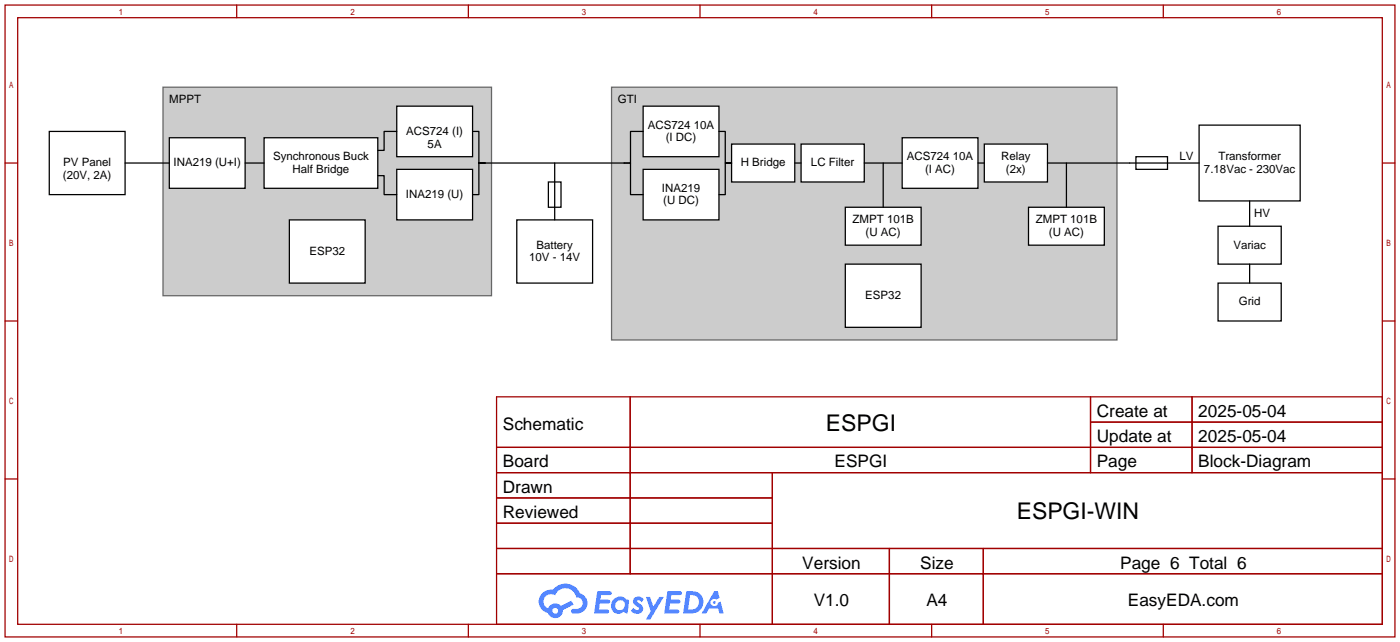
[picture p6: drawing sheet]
<svg xmlns="http://www.w3.org/2000/svg" width="281mm" height="129mm" viewBox="0 0 281 129" stroke-linecap="round" stroke-linejoin="round" font-family="sans-serif">
<g fill="none" stroke="#a10000" stroke-width=".25">
<path d="M1 1h279.4v127h-279.4zM3.6 3.6h274.3v121.9h-274.3zM47.6 1v2.6M94.1 1v2.6M140.7 1v2.6M187.3 1v2.6M233.8 1v2.6M1 32.8h2.6M277.9 32.8h2.5M1 64.5h2.6M99.8 79.8h178.1v45.7h-178.1zM126.7 79.8v35.5"/>
<path d="M219.2 79.8v15.2M239.6 79.8v15.2M277.9 64.5h2.5M1 96.3h2.6M99.8 89.9h178.1M99.8 95h178.1M155.3 95v30.5M219.2 84.8h58.7M277.9 96.3h2.5M99.8 100.1h55.5M99.8 110.2h178.1M99.8 105.2h55.5"/>
<path d="M99.8 115.3h178.1M178.8 110.2v15.3M197.7 110.2v15.3M47.6 125.5v2.5M94.1 125.5v2.5M140.7 125.5v2.5M187.3 125.5v2.5M233.8 125.5v2.5"/>
</g>
<g fill="#5487ff">
<path d="M127.6 120.2a1.3 1.3 0 0 1 1.8 .2l-.4 .7a.54 .54 0 0 0-.9-.3l.1 .2a1.34 1.34 0 0 1 1 1.8 1.47 1.47 0 0 1-2.4 0l.5-.6a.64 .64 0 0 0 .5 .4 .64 .64 0 0 0 .7-.2l-.2-.3a1.35 1.35 0 0 1-.9-1.8z"/>
<path d="M129.8 120h.9l.6 1.9 1.2-1.9h.9l-2.7 4.5h-.9l1-1.7z"/>
<path d="M120.1 118.8h1.6a1.31 1.31 0 0 1 1.2 .2 .4 .4 0 0 1-.3 .6h-1.8l-.1 .9h1.6a.4 .4 0 0 1 .4 .5 .4 .4 0 0 1-.4 .3h-1.7l-.2 1.2h.8a1.23 1.23 0 0 1 1.2 .2 .39 .39 0 0 1-.3 .6h-2.7z"/>
<path d="M134.2 118.8h1.6a1.32 1.32 0 0 1 1.2 .2 .39 .39 0 0 1-.3 .6h-1.8l-.1 .9h1.6a.4 .4 0 0 1 .4 .5 .4 .4 0 0 1-.4 .3h-1.7l-.2 1.2h.8a1.23 1.23 0 0 1 1.2 .2 .39 .39 0 0 1-.3 .6h-2.7z"/>
<path d="M143.6 118.8h.7l.4 1.4-.7 .3a.75 .75 0 0 0-1.1 .3 .75 .75 0 0 0 .5 1 .75 .75 0 0 0 .9-.6l.5-.3 .7 2.4h-.9l-.2-1h-1.9l-.5 1h-.9z"/>
<path d="M138 118.8l-.7 4.5h1.5a2.27 2.27 0 0 0 2.6-2.3 2.27 2.27 0 0 0-2.7-2.2zM138.7 119.6a1.5 1.5 0 0 1 1.8 1.5 1.5 1.5 0 0 1-1.9 1.4h-.3z"/>
<path d="M123.4 120.4a1.6 1.6 0 0 0-.3 2.3 1.6 1.6 0 0 0 2.3 .2l.8 .4 .3-2.5-.2-.3h-.5a1.58 1.58 0 0 0-2.4-.1zM124 121a.99 .99 0 0 1 1.6 .3 .99 .99 0 0 1-.9 1.3 .94 .94 0 0 1-1-.5 .94 .94 0 0 1 .3-1.1z"/>
<path d="M109 119.2a2.37 2.37 0 0 0 1.2 4 1.54 1.54 0 0 0 1.7 1 1.54 1.54 0 0 0 1.3-1.6l2.1-1.1-.5-.8-2 1.1a1.57 1.57 0 0 0-2.6 .5 1.5 1.5 0 0 1-.8-2.1 1.5 1.5 0 0 1 2.2-.6 2.23 2.23 0 0 1 2.3-1.4 2.23 2.23 0 0 1 2 1.9 1.16 1.16 0 0 1 1.2 1 1.16 1.16 0 0 1-1.1 1.3h-.6a.47 .47 0 0 0-.6 .4 .47 .47 0 0 0 .4 .5 2.17 2.17 0 0 0 2.5-1 2.17 2.17 0 0 0-.3-2.6l-.8-.5a3.2 3.2 0 0 0-5.5-.7l-1.1 .1zM111 122.8a.6 .6 0 0 1 1.2 0 .6 .6 0 0 1-1.2 0z"/>
<circle cx="143.6" cy="121.1" r=".28"/>
</g>
<path d="M9.9 26.4h15.2v12.7h-15.2z" fill="none" stroke="#000" stroke-width=".25"/>
<path d="M32.8 17.5h66v41.9h-66z" fill="#ccc" stroke="#666" stroke-width=".25"/>
<g fill="#fff" stroke="#000" stroke-width=".25">
<path d="M34 27.7h15.3v10.1h-15.3z"/>
<path d="M58.2 44.2h15.2v12.7h-15.2z"/>
<path d="M53.1 27.7h22.8v10.1h-22.8z"/>
<path d="M79.8 21.3h15.2v10.2h-15.2z"/>
<path d="M79.8 34h15.2v10.2h-15.2z"/>
</g>
<path d="M25.1 32.8h8.9M49.3 32.8h3.8M75.9 35.3h1.3v3.8h2.6M79.8 26.4h-2.6v3.8h-1.3M95 26.4h1.3v6.4h1.2h-1.2v6.3h-1.3M103.9 44.2h15.2v12.7h-15.2z" fill="none" stroke="#000" stroke-width=".25"/>
<path d="M122.9 17.5h101.6v50.8h-101.6z" fill="#ccc" stroke="#666" stroke-width=".25"/>
<g fill="#fff" stroke="#000" stroke-width=".25">
<path d="M169.9 53.1h15.3v12.7h-15.3z"/>
<path d="M147.1 29h12.7v7.6h-12.7z"/>
<path d="M129.3 21.3h15.2v10.2h-15.2z"/>
<path d="M129.3 34h15.2v10.2h-15.2z"/>
</g>
<path d="M97.5 32.8h28M125.5 32.8h1.2v6.3h2.6M129.3 26.4h-2.6v6.4h-1.2M144.5 26.4h1.3v6.4h1.3h-1.3v6.3h-1.3" fill="none" stroke="#000" stroke-width=".25"/>
<g fill="#fff" stroke="#000" stroke-width=".25">
<path d="M161 29h12.7v7.6h-12.7z"/>
<path d="M169.9 41.7h15.3v7.6h-15.3z"/>
<path d="M181.4 27.7h15.2v10.1h-15.2z"/>
</g>
<path d="M159.8 32.8h1.2M173.7 32.8h7.7M177.5 32.8v8.9" fill="none" stroke="#000" stroke-width=".25"/>
<g fill="#fff" stroke="#000" stroke-width=".25">
<path d="M197.9 29h12.7v7.6h-12.7z"/>
<path d="M206.8 41.7h15.2v7.6h-15.2z"/>
</g>
<path d="M110.2 36.6h2.6v5.1h-2.6zM111.5 32.8v11.4M196.6 32.8h1.3M210.6 32.8h30.4M214.4 32.8v8.9M228.3 31.5h6.4v2.5h-6.4zM241 25.1h20.4v15.3h-20.4zM244.9 45.5h12.7v7.6h-12.7zM244.9 56.9h12.7v7.6h-12.7zM251.2 40.4v5.1M251.2 53.1v3.8" fill="none" stroke="#000" stroke-width=".25"/>
<g font-size="4.6">
<text x="166" y="86.6">ESPGI</text>
<text x="204.4" y="104.4">ESPGI-WIN</text>
</g>
<g font-size="3.5">
<text x="220.5" y="83.8">Create at</text>
<text x="240.9" y="83.8">2025-05-04</text>
<text x="101.1" y="86.3">Schematic</text>
<text x="220.5" y="88.9">Update at</text>
<text x="240.9" y="88.9">2025-05-04</text>
<text x="101.1" y="94">Board</text>
<text x="167.8" y="94">ESPGI</text>
<text x="220.5" y="94">Page</text>
<text x="240.9" y="94">Block-Diagram</text>
<text x="101.1" y="99">Drawn</text>
<text x="101.1" y="104.1">Reviewed</text>
<text x="161.3" y="114.3">Version</text>
<text x="185" y="114.3">Size</text>
<text x="225.2" y="114.3">Page 6 Total 6</text>
<text x="163.6" y="121.9">V1.0</text>
<text x="186.2" y="121.9">A4</text>
<text x="226.7" y="121.9">EasyEDA.com</text>
</g>
<g font-size="2.3">
<text x="34" y="20.8">MPPT</text>
<text x="124.2" y="20.8">GTI</text>
<text x="81.7" y="27.1">ACS724 (I)</text>
<text x="86" y="29.6">5A</text>
<text x="130.2" y="25.8">ACS724 10A</text>
<text x="133.8" y="28.4">(I DC)</text>
<text x="12.7" y="36">(20V, 2A)</text>
<text x="12.7" y="33.5">PV Panel</text>
<text x="34.9" y="33.5">INA219 (U+I)</text>
<text x="54.9" y="32.2">Synchronous Buck</text>
<text x="58.8" y="34.7">Half Bridge</text>
<text x="148.9" y="33.5">H Bridge</text>
<text x="163" y="33.5">LC Filter</text>
<text x="182.3" y="32.2">ACS724 10A</text>
<text x="186" y="34.7">(I AC)</text>
<text x="201.3" y="32.2">Relay</text>
<text x="202.2" y="34.7">(2x)</text>
<text x="237.1" y="32.2">LV</text>
<text x="242" y="34.7">7.18Vac - 230Vac</text>
<text x="244.9" y="32.2">Transformer</text>
<text x="81.6" y="39.8">INA219 (U)</text>
<text x="133.1" y="38.5">INA219</text>
<text x="133.3" y="41.1">(U DC)</text>
<text x="171.4" y="44.9">ZMPT 101B</text>
<text x="174" y="47.4">(U AC)</text>
<text x="208.2" y="44.9">ZMPT 101B</text>
<text x="210.8" y="47.4">(U AC)</text>
<text x="252.1" y="43.6">HV</text>
<text x="62.2" y="51.2">ESP32</text>
<text x="106.4" y="52.5">10V - 14V</text>
<text x="107.8" y="50">Battery</text>
<text x="247.9" y="50">Variac</text>
<text x="174" y="60.1">ESP32</text>
<text x="249" y="61.4">Grid</text>
</g>
</svg>
